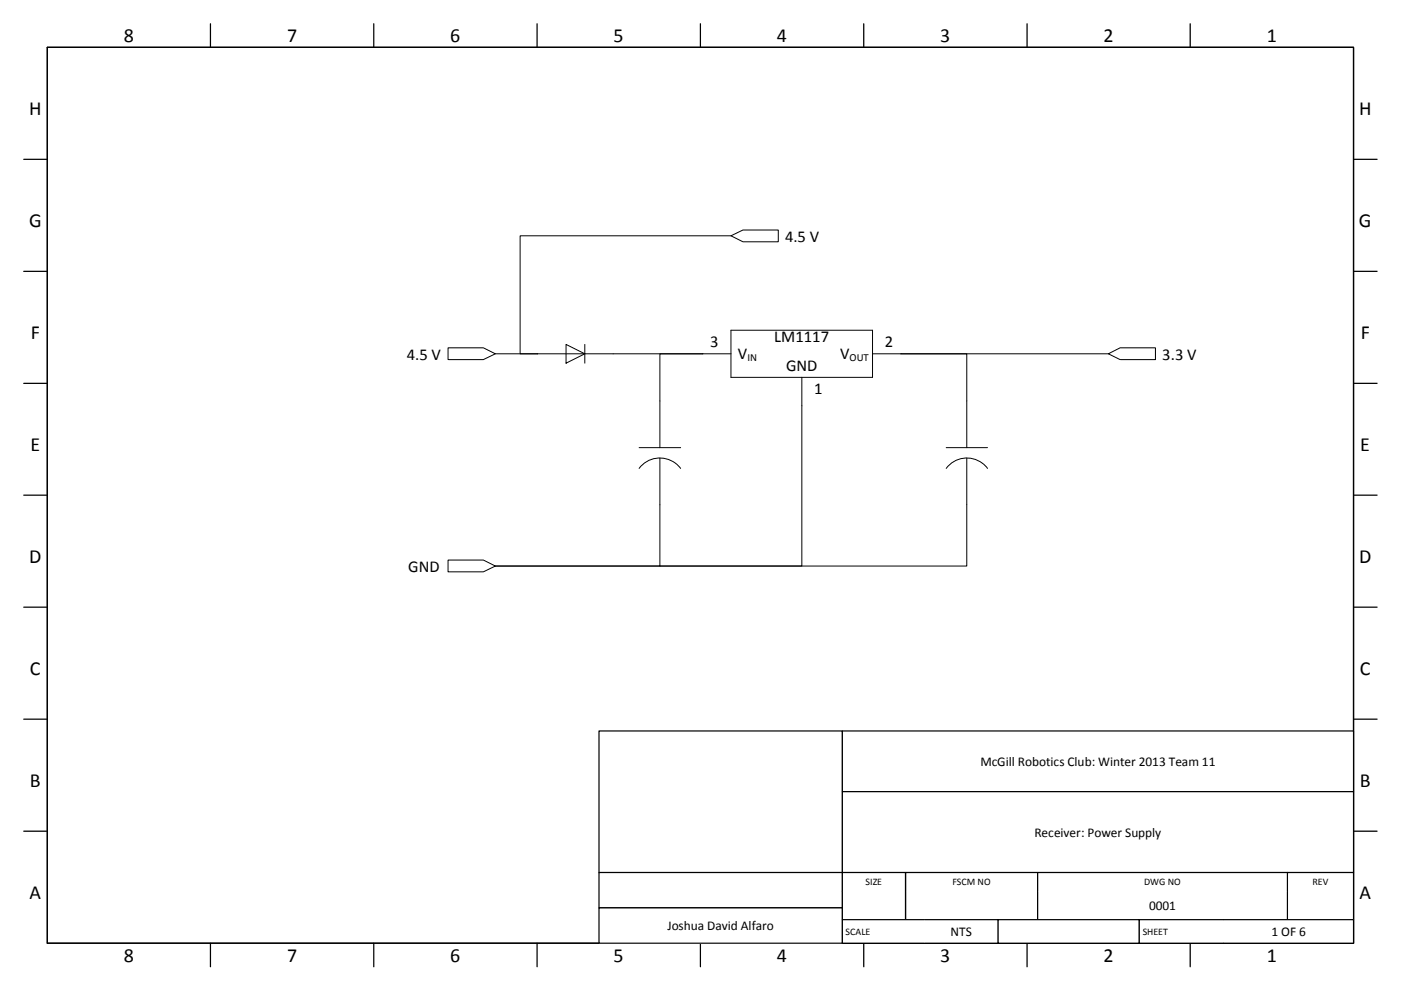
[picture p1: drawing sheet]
<svg xmlns="http://www.w3.org/2000/svg" width="297mm" height="210mm" viewBox="0 0 297 210" stroke-linecap="round" stroke-linejoin="round" font-family="sans-serif">
<g fill="none" stroke="#000" stroke-width=".26">
<path d="M10 10h277v190h-277zM44.6 5v5M79.2 5v5M113.9 5v5M148.5 5v5M183.1 5v5M217.8 5v5M252.3 5v5M5 33.8h5M287 33.8h5M5 57.5h5M287 57.5h5"/>
<path d="M5 81.3h5M287 81.3h5M5 105h5M287 105h5M5 128.7h5M287 128.7h5M5 152.5h5M287 152.5h5M5 176.2h5M287 176.2h5M44.6 200v5M79.2 200v5"/>
<path d="M113.9 200v5M148.5 200v5M183.1 200v5M217.8 200v5M252.3 200v5"/>
</g>
<path d="M127 155h51.6v30h-51.6z" fill-rule="evenodd" fill="#fff"/>
<path d="M127 155h51.6v30h-51.6z" fill="none" stroke="#000" stroke-width=".25"/>
<path d="M127 185h51.6v7.5h-51.6z" fill-rule="evenodd" fill="#fff"/>
<path d="M127 185h51.6v7.5h-51.6z" fill="none" stroke="#000" stroke-width=".25"/>
<path d="M127 192.5h51.6v7.5h-51.6z" fill-rule="evenodd" fill="#fff"/>
<path d="M127 192.5h51.6v7.5h-51.6z" fill="none" stroke="#000" stroke-width=".25"/>
<path d="M178.6 155h108.4v12.9h-108.4z" fill-rule="evenodd" fill="#fff"/>
<path d="M178.6 155h108.4v12.9h-108.4z" fill="none" stroke="#000" stroke-width=".25"/>
<path d="M178.6 167.9h108.4v17.1h-108.4z" fill-rule="evenodd" fill="#fff"/>
<path d="M178.6 167.9h108.4v17.1h-108.4z" fill="none" stroke="#000" stroke-width=".25"/>
<path d="M178.6 185h13.4v4h-13.4z" fill-rule="evenodd" fill="#fff"/>
<path d="M178.6 189v-4h13.4v4" fill="none" stroke="#000" stroke-width=".25"/>
<path d="M192 185h28v4h-28z" fill-rule="evenodd" fill="#fff"/>
<path d="M192 189v-4h28v4" fill="none" stroke="#000" stroke-width=".25"/>
<path d="M220 185h53v4h-53z" fill-rule="evenodd" fill="#fff"/>
<path d="M220 189v-4h53v4" fill="none" stroke="#000" stroke-width=".25"/>
<path d="M273 185h14v4h-14z" fill-rule="evenodd" fill="#fff"/>
<path d="M273 189v-4h14v4" fill="none" stroke="#000" stroke-width=".25"/>
<path d="M178.6 189h13.4v6h-13.4z" fill-rule="evenodd" fill="#fff"/>
<path d="M178.6 189v6h13.4v-6" fill="none" stroke="#000" stroke-width=".25"/>
<path d="M192 189h28v6h-28z" fill-rule="evenodd" fill="#fff"/>
<path d="M192 189v6h28v-6" fill="none" stroke="#000" stroke-width=".25"/>
<path d="M220 189h53v6h-53z" fill-rule="evenodd" fill="#fff"/>
<path d="M220 189v6h53v-6" fill="none" stroke="#000" stroke-width=".25"/>
<path d="M273 189h14v6h-14z" fill-rule="evenodd" fill="#fff"/>
<path d="M273 189v6h14v-6" fill="none" stroke="#000" stroke-width=".25"/>
<path d="M178.6 195h17.4v5h-17.4z" fill-rule="evenodd" fill="#fff"/>
<path d="M196 195h-17.4v5h17.4" fill="none" stroke="#000" stroke-width=".25"/>
<path d="M196 195h15.7v5h-15.7z" fill-rule="evenodd" fill="#fff"/>
<path d="M196 195h15.7v5h-15.7" fill="none" stroke="#000" stroke-width=".25"/>
<path d="M211.6 195h30v5h-30z" fill-rule="evenodd" fill="#fff"/>
<path d="M211.6 195h30v5h-30z" fill="none" stroke="#000" stroke-width=".25"/>
<path d="M241.6 195h17.9v5h-17.9z" fill-rule="evenodd" fill="#fff"/>
<path d="M259.5 195h-17.9v5h17.9" fill="none" stroke="#000" stroke-width=".25"/>
<path d="M259.5 195h27.5v5h-27.5z" fill-rule="evenodd" fill="#fff"/>
<path d="M259.5 195h27.5v5h-27.5" fill="none" stroke="#000" stroke-width=".25"/>
<path d="M155 70h30v10h-30z" fill-rule="evenodd" fill="#fff"/>
<path d="M149 75h6M155 70h30v10h-30zM185 75h6M170 80v6" fill="none" stroke="#000" stroke-width=".21"/>
<path d="M95 73.7h7.5l2.5 1.3-2.5 1.2h-7.5z" fill-rule="evenodd" fill="#fff"/>
<path d="M95 73.7h7.5l2.5 1.3-2.5 1.2h-7.5z" fill="none" stroke="#000" stroke-width=".21"/>
<path d="M95 118.7h7.5l2.5 1.3-2.5 1.2h-7.5z" fill-rule="evenodd" fill="#fff"/>
<path d="M135.5 99.3a5.5 5.5 0 0 1 8.8 0M135.5 94.9h8.8M139.9 85v9.9M139.9 97.1v9.9M95 118.7h7.5l2.5 1.3-2.5 1.2h-7.5z" fill="none" stroke="#000" stroke-width=".21"/>
<path d="M120 73l4 2-4 2z" fill="#fff"/>
<path d="M155 50h-44.7v25h3.7M105 75h44h-9.1v10M120 73l4 2-4 2zM124 73v4M235 75h-44h14v19.9M200.6 99.3a5.5 5.5 0 0 1 8.8 0M200.6 94.9h8.8M205 97.1v22.9h-65.1M139.9 107v13h-34.9" fill="none" stroke="#000" stroke-width=".21"/>
<path d="M155 50l2.5-1.2h7.5v2.5h-7.5z" fill-rule="evenodd" fill="#fff"/>
<path d="M155 50l2.5-1.2h7.5v2.5h-7.5z" fill="none" stroke="#000" stroke-width=".21"/>
<path d="M235 75l2.5-1.3h7.5v2.5h-7.5z" fill-rule="evenodd" fill="#fff"/>
<path d="M235 75l2.5-1.3h7.5v2.5h-7.5zM170 86v34h-65" fill="none" stroke="#000" stroke-width=".21"/>
<g font-size="4.2">
<text x="26.2" y="9">8</text>
<text x="60.9" y="9">7</text>
<text x="95.5" y="9">6</text>
<text x="130.1" y="9">5</text>
<text x="164.7" y="9">4</text>
<text x="199.3" y="9">3</text>
<text x="234" y="9">2</text>
<text x="268.6" y="9">1</text>
<text x="6.2" y="24.5">H</text>
<text x="288.2" y="24.5">H</text>
<text x="6.2" y="48.2">G</text>
<text x="288.1" y="48.2">G</text>
<text x="6.5" y="72">F</text>
<text x="288.5" y="72">F</text>
<text x="6.5" y="95.7">E</text>
<text x="288.4" y="95.7">E</text>
<text x="6.2" y="119.5">D</text>
<text x="288.2" y="119.5">D</text>
<text x="6.3" y="143.2">C</text>
<text x="288.3" y="143.2">C</text>
<text x="6.3" y="166.9">B</text>
<text x="288.3" y="166.9">B</text>
<text x="6.3" y="190.7">A</text>
<text x="288.2" y="190.7">A</text>
<text x="26.2" y="204">8</text>
<text x="60.9" y="204">7</text>
<text x="95.5" y="204">6</text>
<text x="130.1" y="204">5</text>
<text x="164.7" y="204">4</text>
<text x="199.3" y="204">3</text>
<text x="234" y="204">2</text>
<text x="268.6" y="204">1</text>
</g>
<g font-size="3.5">
<text x="166.5" y="51.3">4.5 V</text>
<text x="86.3" y="76.3">4.5 V</text>
<text x="150.6" y="73.6">3</text>
<text x="156.5" y="76">V</text>
<text x="164.2" y="72.6">LM1117</text>
<text x="178.1" y="76">V</text>
<text x="187.6" y="73.6">2</text>
<text x="246.4" y="76.3">3.3 V</text>
<text x="166.7" y="78.6">GND</text>
<text x="172.6" y="83.5">1</text>
<text x="86.6" y="121.3">GND</text>
</g>
<g font-size="2.8">
<text x="207.9" y="162.4">McGill Robotics Club: Winter 2013 Team 11</text>
<text x="219.3" y="177.4">Receiver: Power Supply</text>
<text x="141.5" y="197.2">Joshua David Alfaro</text>
<text x="243.6" y="193">0001</text>
<text x="201.5" y="198.5">NTS</text>
<text x="269.6" y="198.5">1 OF 6</text>
</g>
<g font-size="2.3">
<text x="158.5" y="76.5">IN</text>
<text x="180.1" y="76.5">OUT</text>
</g>
<g font-size="2.1">
<text x="183.5" y="187.7">SIZE</text>
<text x="201.9" y="187.7">FSCM NO</text>
<text x="242.6" y="187.7">DWG NO</text>
<text x="278.3" y="187.7">REV</text>
<text x="179.3" y="198.2">SCALE</text>
<text x="242.3" y="198.2">SHEET</text>
</g>
</svg>
